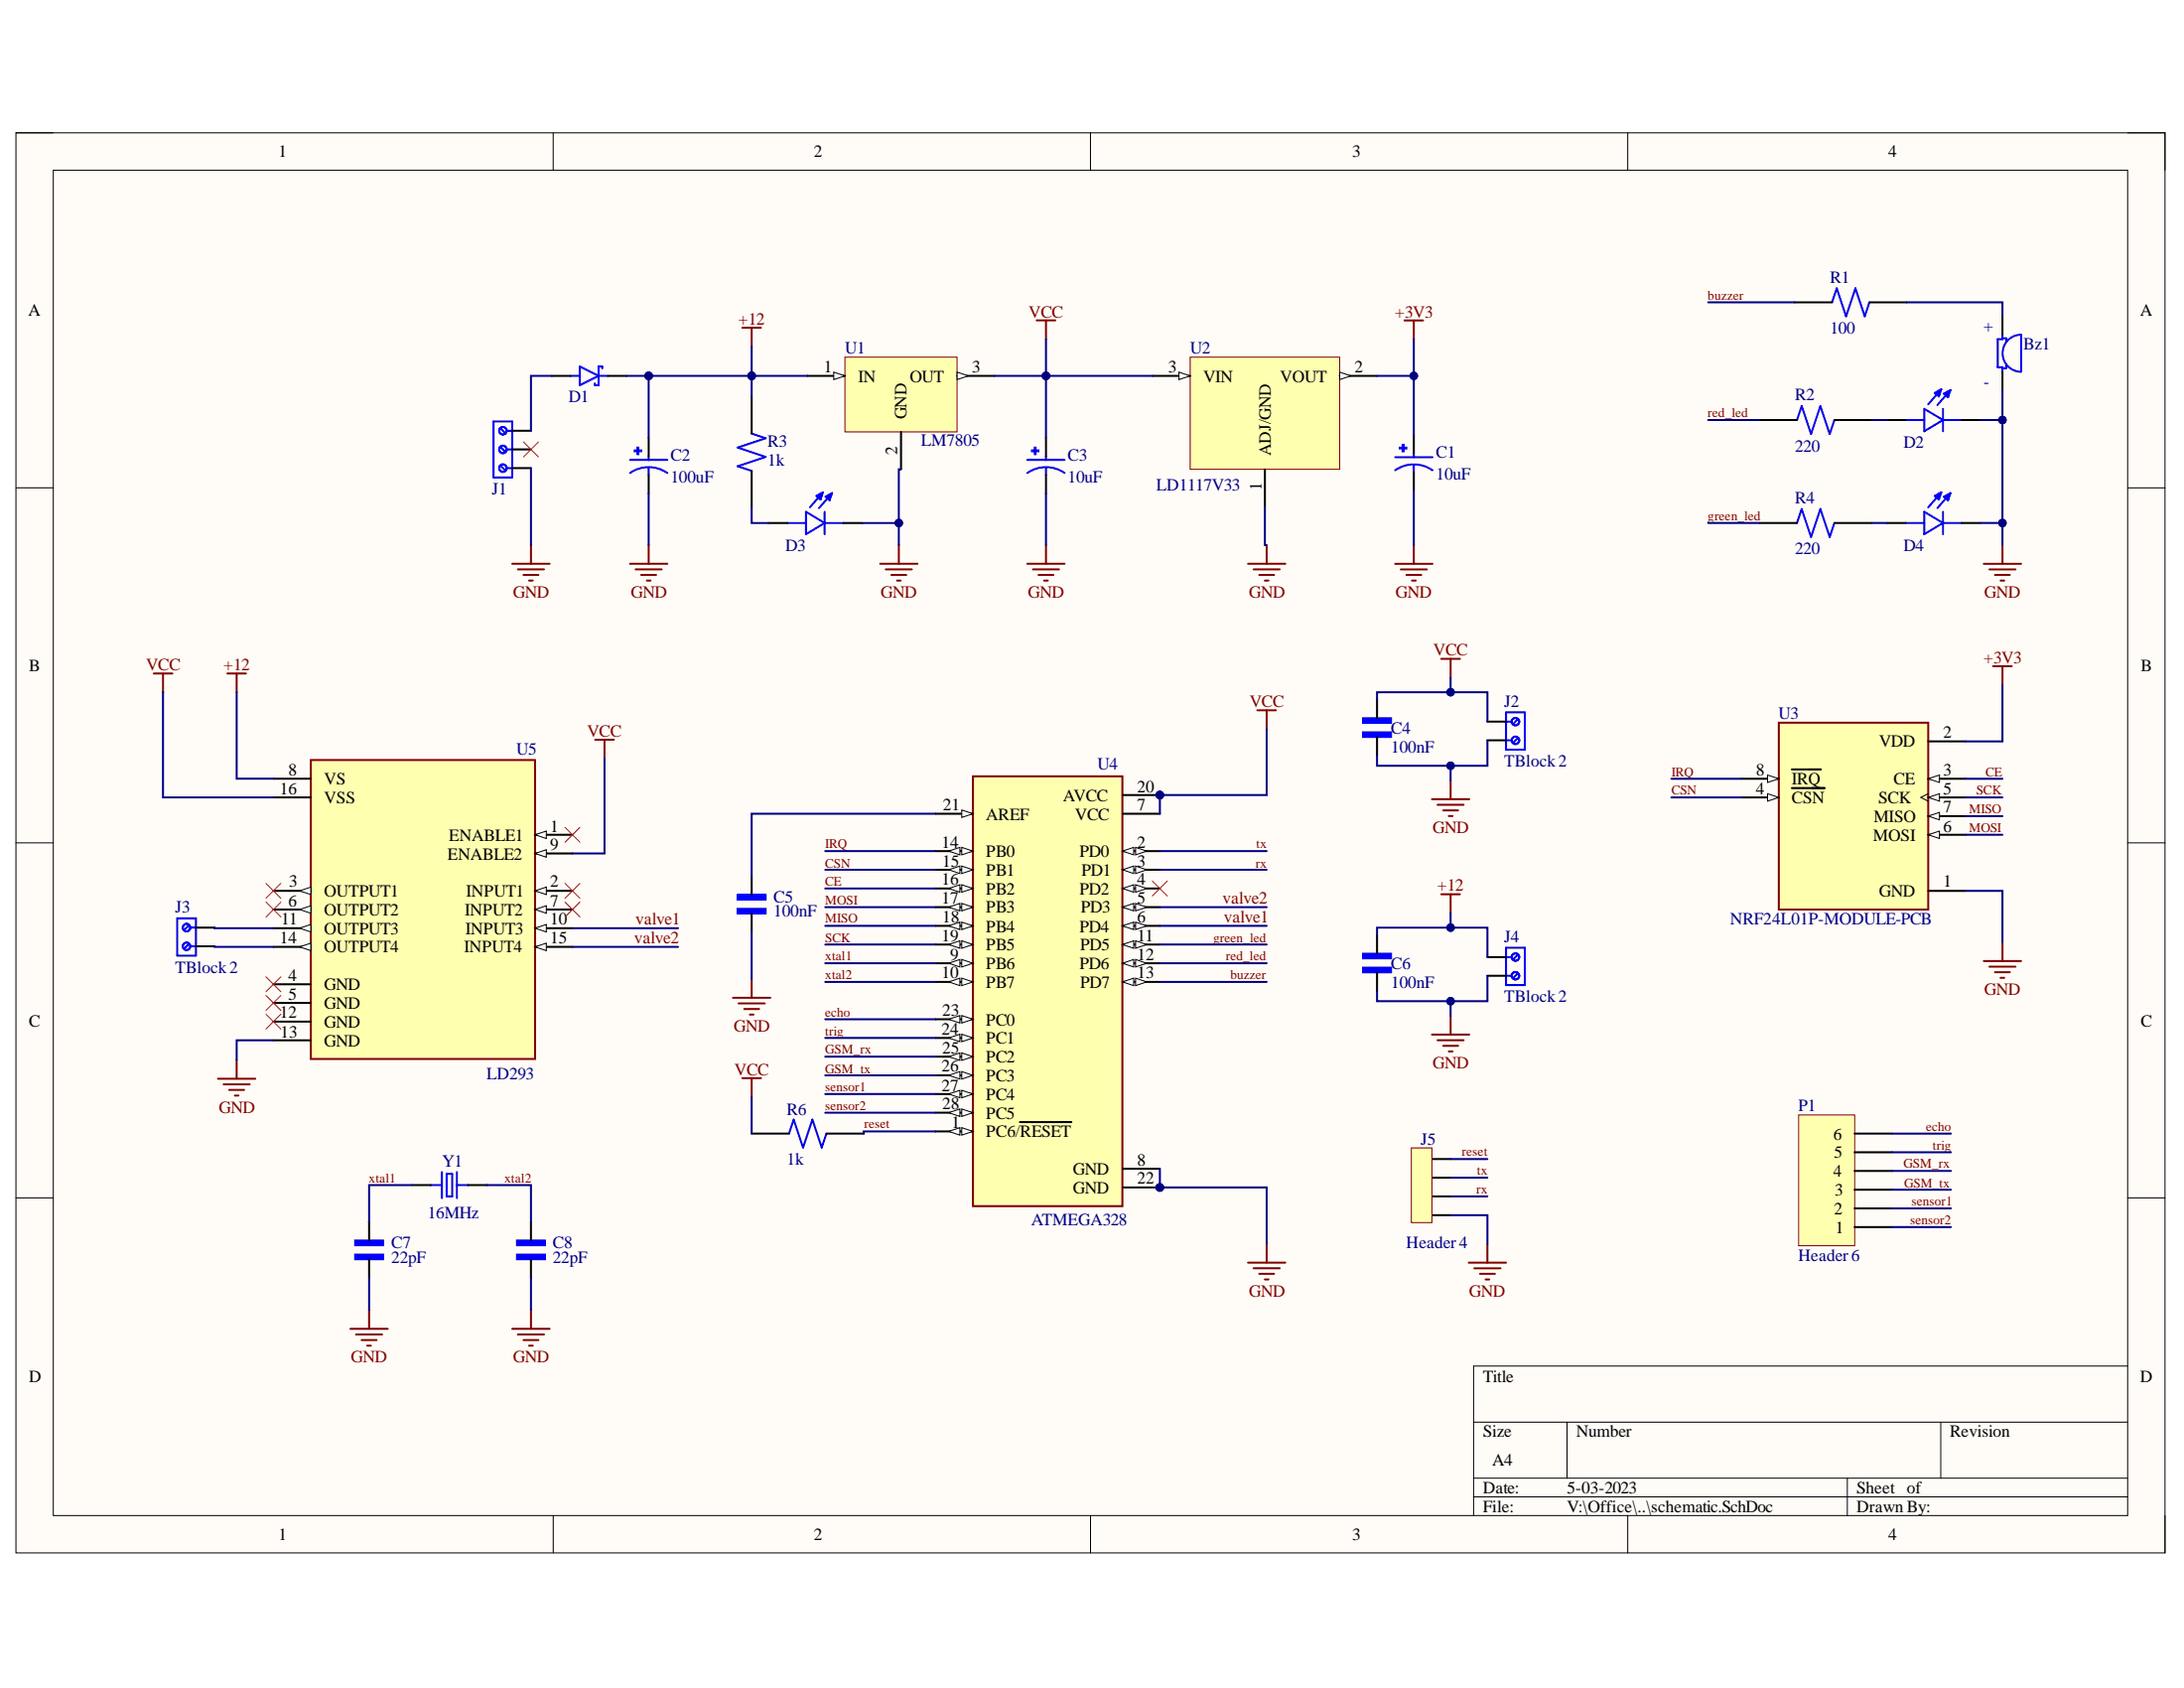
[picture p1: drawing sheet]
# Altium project Chuma_project.PrjPcb
1 sheet, 30 parts. Net scope: global (net labels, ports and power ports of the same name join across sheets).
Board file: PCB_layout.PcbDoc

## Sheet schematic.SchDoc
size A4; SheetNumber: 1; SheetTotal: 1

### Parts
Bz1  AI-1223-TWT-12V-R  [XDCR_AI-1223-TWT-12V-R]  (value not drawn)
C1  10uF  [CAPPRD500W50D500H1100]
C2  100uF  [CAPPRD500W50D500H1100]
C3  10uF  [CAPPRD500W50D500H1100]
C4  100nF  [CAPRB500W50L450T300H550]
C5  100nF  [CAPRB500W50L450T300H550]
C6  100nF  [CAPRB500W50L450T300H550]
C7  22pF  [CAPRB500W50L450T300H550]
C8  22pF  [CAPRB500W50L450T300H550]
D1  1N5404  [DIOAD1990W125L900D530]  (value not drawn)
D2  L08R5000Q1  [LEDRD254W57D500H1070]  (value not drawn)
D3  L08R5000Q1  [LEDRD254W57D500H1070]  (value not drawn)
D4  L08R5000Q1  [LEDRD254W57D500H1070]  (value not drawn)
J1  691214110003  [691214110003]  (value not drawn)
J2  TBlock 2  [691111710002]
J3  TBlock 2  [691111710002]
J4  TBlock 2  [691111710002]
J5  Header 4  [SULLINS_PPTC041LFBN-RC]
P1  Header 6  [HDR1X6]
R1  100  [RESAD1100W55L680D260]
R2  220  [RESAD1100W55L680D260]
R3  1k  [RESAD1100W55L680D260]
R4  220  [RESAD1100W55L680D260]
R6  1k  [RESAD1100W55L680D260]
U1  LM7805  [TO254P1054X470X1955-3]
U2  LD1117V33  [TO255P1020X450X1968-3]
U3  NRF24L01P-MODULE-PCB  [XCVR_NRF24L01P-MODULE-PCB]
U4  ATMEGA328  [DIP794W46P254L2967H457Q28B]
U5  LD293  [DIP880W50P254L2000H510Q16]
Y1  16MHz  [XTAL_ECS-160-20-4X]

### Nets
+3V3: C1.P U2.2(VOUT) U3.2(VDD)
+12: C2.P C6.2 D1.C(K) J4.2 R3.2 U1.1(IN) U5.8(VS)
GND: Bz1.N(NEG) C1.N C2.N C3.N C4.1 C5.1 C6.1 C7.1 C8.1 D2.C D3.C D4.C J1.1 J2.1 J4.1 J5.4 U1.2(GND) U2.1(ADJ/GND) U3.1(GND) U4.8(GND) U4.22(GND) U5.13(GND)
VCC: C3.P C4.2 J2.2 R6.2 U1.3(OUT) U2.3(VIN) U4.7(VCC) U4.20(AVCC) U5.9(ENABLE2) U5.16(VSS)
buzzer: R1.2 U4.13(PD7)
CE: U3.3(CE) U4.16(PB2)
CSN: U3.4(~{CSN}) U4.15(PB1)
echo: P1.6 U4.23(PC0)
green_led: R4.2 U4.11(PD5)
GSM_rx: P1.4 U4.25(PC2)
GSM_tx: P1.3 U4.26(PC3)
IRQ: U3.8(~{IRQ}) U4.14(PB0)
MISO: U3.7(MISO) U4.18(PB4)
MOSI: U3.6(MOSI) U4.17(PB3)
red_led: R2.2 U4.12(PD6)
reset: J5.1 R6.1 U4.1(PC6/~{RESET})
rx: J5.3 U4.3(PD1)
SCK: U3.5(SCK) U4.19(PB5)
sensor1: P1.2 U4.27(PC4)
sensor2: P1.1 U4.28(PC5)
trig: P1.5 U4.24(PC1)
tx: J5.2 U4.2(PD0)
valve1: U4.6(PD4) U5.10(INPUT3)
valve2: U4.5(PD3) U5.15(INPUT4)
xtal1: C7.2 U4.9(PB6) Y1.1
xtal2: C8.2 U4.10(PB7) Y1.2
NetBz1_P: Bz1.P(POS) R1.1
NetC5_2: C5.2 U4.21(AREF)
NetD1_A: D1.A J1.3
NetD2_A: D2.A R2.1
NetD3_A: D3.A R3.1
NetD4_A: D4.A R4.1
NetJ3_1: J3.1 U5.11(OUTPUT3)
NetJ3_2: J3.2 U5.14(OUTPUT4)

Not connected (* = marked no-connect by the designer): J1 2*; U4 4(PD2)*; U5 1(ENABLE1)* 2(INPUT1)* 3(OUTPUT1)* 4(GND)* 5(GND)* 6(OUTPUT2)* 7(INPUT2)* 12(GND)*
